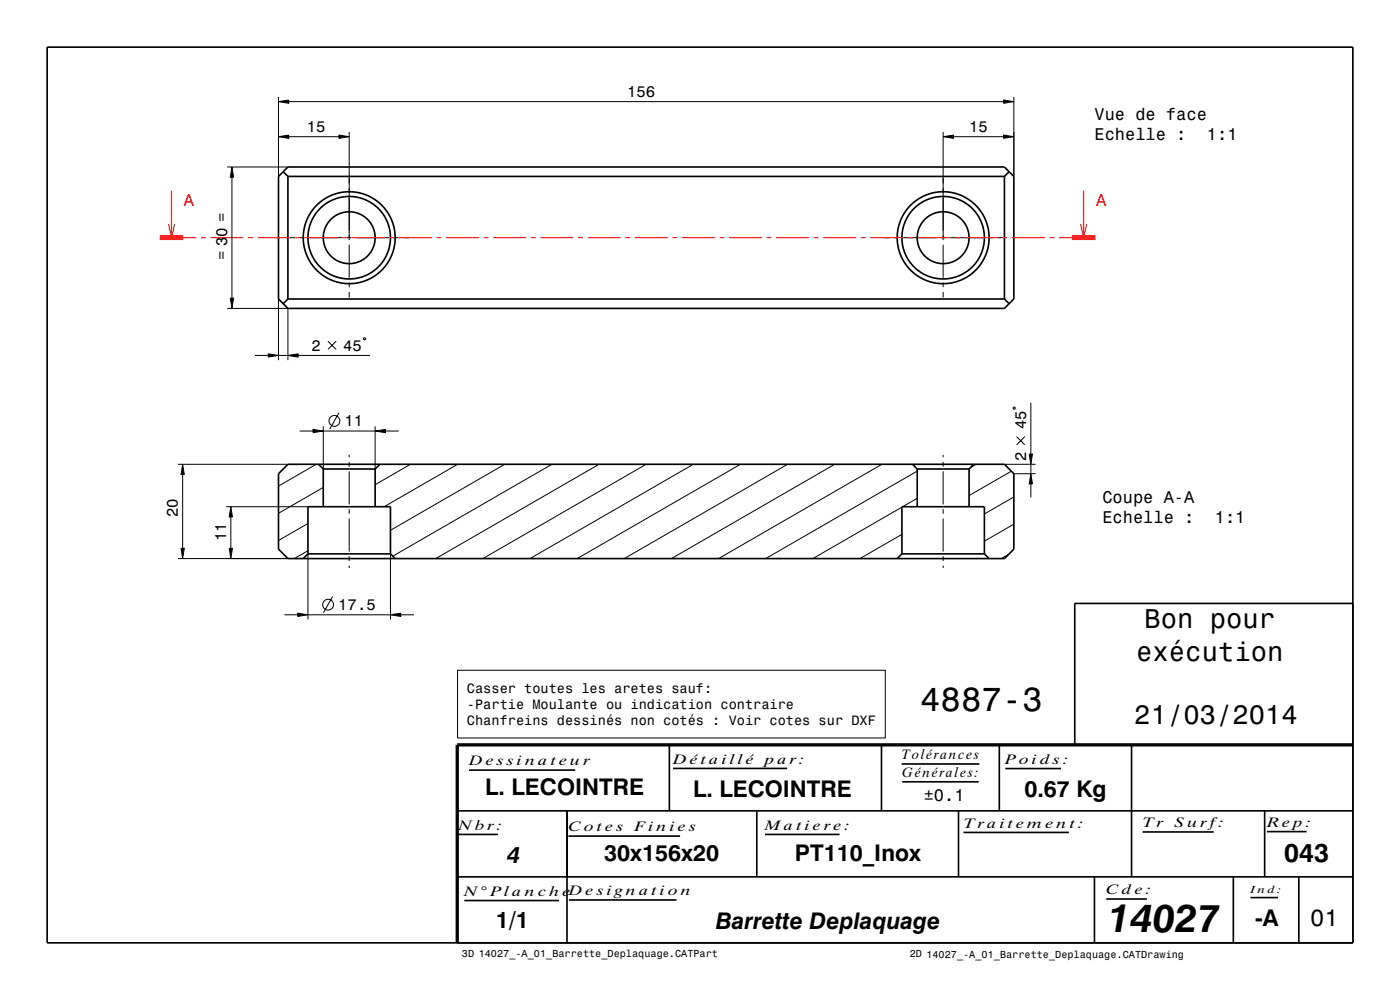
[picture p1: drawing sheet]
<svg xmlns="http://www.w3.org/2000/svg" width="297mm" height="210mm" viewBox="0 0 297 210" stroke-linecap="round" stroke-linejoin="round" font-family="sans-serif">
<g fill="none" stroke="#000" stroke-width=".21">
<path d="M48.2 35.4h12.9M49.2 35.4l.3 2.2h-.6zM49.2 37.6v25.6M59.1 21.6l2.2-.4v.7zM59.1 29l2.2-.3v.6zM59.1 20.6v16.8M61.3 21.6h151.6M61.3 29h10.6M71.9 28.7l2.2 .3-2.2 .3zM74.1 28v22.9M200.1 29l2.2-.3v.6zM200.1 28v22.9"/>
<path d="M202.3 29h10.6M212.9 21.2l2.2 .4-2.2 .3zM212.9 28.7l2.2 .3-2.2 .3zM215.1 20.6v16.8M61.4 50.4h1.2M63.6 50.4h1M65.6 50.4h7M73.6 50.4h1M74.1 51.9v7M74.1 59.9v1M75.6 50.4h7M83.6 50.4h1"/>
<path d="M85.6 50.4h1.2M187.4 50.4h1.2M189.6 50.4h1M191.6 50.4h7M199.6 50.4h1M200.1 51.9v7M200.1 59.9v1M201.6 50.4h7M209.6 50.4h1M211.6 50.4h1.2M48.2 65.4h12.9v11M48.9 63.2h.6l-.3 2.2z"/>
<path d="M54.1 75.4h2.8M56.9 75.1l2.2 .3-2.2 .3zM59.1 63.4v13M59.1 75.4h2M61.1 75.4l2.2-.3v.6zM63.3 75.4h15.2M69.6 72.4l1.7 1.7M71.3 72.4l-1.7 1.7M74.1 61.9v1.2M77.1 71.8l.3-.2 .2 .3-.3 .2zM200.1 61.9v1.2M37.8 98.5h23.3"/>
<path d="M38.7 98.5l.4 2.2h-.7zM63.6 91.4h2.8M66.4 91.1l2.2 .3-2.2 .4zM67.1 98.5l-8 4.6M68.6 90.4v9.1M68.6 91.4h11M71.9 87.6l-2 3.4M74.1 96.5v.5M74.1 98v1M74.1 100v7M79.6 91.4l2.2-.3v.7zM79.6 90.4v9.1"/>
<path d="M81.8 91.4h2.8M87.1 98.5l-7.5 4.3M97.1 98.5l-15.6 9M107.1 98.5l-24.3 14M117.1 98.5l-33.8 19.5M127.1 98.5l-34.7 20M137.1 98.5l-34.7 20M147.1 98.5l-34.7 20M157.1 98.5l-34.7 20M167.1 98.5l-34.7 20M177.1 98.5l-34.7 20M187.1 98.5l-34.7 20"/>
<path d="M194.6 99.9l-32.2 18.6M200.1 96.5v.5M200.1 98v1M200.1 100v7M207.1 98.5l-1.2 .7M213.1 98.5h6.6M214.5 100l-8.9 5.1M214.9 86.5l.3-.2 .2 .4-.3 .1zM215.7 92.6l1.7 1.8M217.4 92.6l-1.7 1.8M218.3 96.3h.7l-.3 2.2zM218.7 85.4v10.9"/>
<path d="M218.7 98.5v2M37.8 118.5h23.3M38.4 116.3h.7l-.4 2.2zM38.7 100.7v15.6M48 107.5h17.3M48.6 116.3h.7l-.3 2.2zM49 107.5l.3 2.2h-.7zM49 109.7v6.6M65.3 116.8l-2.9 1.7M65.3 111l-6.2 3.7M65.3 117.5v13.9M68.6 103.4l-9.5 5.5"/>
<path d="M74.1 108v1M74.1 110v7M74.1 118v1M74.1 120v.5M82.8 117.5v13.9M191.3 113.4l-8.9 5.1M191.3 107.6l-18.9 10.9M194.6 105.7l-3.1 1.8M200.1 108v1M200.1 110v7M200.1 118v1M200.1 120v.5"/>
<path d="M214 117.6l-1.6 .9M215.1 111.2l-6.3 3.6M215.1 105.4l-6.3 3.6M215.1 100.5h4.6M218.7 100.5l.3 2.2h-.7zM218.7 102.7v2.8M60.3 130.4h2.9M63.2 130.1l2.1 .3-2.1 .4zM65.3 130.4h17.5M70.6 126.5l-2 3.5M82.8 130.4l2.2-.3v.7zM85 130.4h2.8"/>
<path d="M97.1 142.2h90.7v14.3h-90.7z"/>
<circle cx="70.9" cy="89.3" r="1.15"/>
<circle cx="69.6" cy="128.3" r="1.15"/>
</g>
<g fill="none" stroke="#000" stroke-width=".35">
<path d="M10 10h277v190h-277zM59.1 37.4l2-2h152l2 2v26l-2 2h-152l-2-2zM60.1 36.4l1 1M61.1 37.4h152M61.1 37.4v26M213.1 37.4v26M214.1 36.4l-1 1M61.1 63.4h152M61.1 63.4l-1 1M213.1 63.4l1 1M61.1 98.5h152l2 2v16l-2 2h-152l-2-2v-16zM67.6 98.5l1 1"/>
<path d="M68.6 99.5v8M68.6 99.5h11M79.6 99.5v8M80.6 98.5l-1 1M193.6 98.5l1 1M194.6 99.5h11M194.6 99.5v8M205.6 99.5v8M206.6 98.5l-1 1M65.3 117.5v-10h17.5v10M65.3 117.5l-1 1M65.3 117.5h17.5"/>
<path d="M82.8 117.5l1 1M191.3 117.5v-10h17.5v10M191.3 117.5h17.5M191.3 117.5l-1 1M208.8 117.5l1 1M287 128h-59v30M142 158v13.9M187 158v13.9M212 157.9v14M240.1 158v28M97 172h190M97.3 177h8.3"/>
<path d="M99.5 163.4h22.5M120.3 172v28M120.6 177.4h23.7M142.8 163h24.2M160.5 172.1v13.9M162.3 177h15.8M191.3 162.1h16.5M191.4 165.8h16.2M203.3 172.1v13.9M204.4 176.6h22.4M213.3 163h11.8M242.4 176.5h15.1"/>
<path d="M268.3 172v14M268.8 176.4h8.4M97 186h190M98.5 191h20.1M120.7 190.9h22.8M232.2 186v14M234.7 190.7h8.6M261.6 186v14M265.3 190.4h5.8M275.5 186v14"/>
<circle cx="74.1" cy="50.4" r="9.8"/>
<circle cx="74.1" cy="50.4" r="8.7"/>
<circle cx="74.1" cy="50.4" r="5.5"/>
<circle cx="200.1" cy="50.4" r="9.7"/>
<circle cx="200.1" cy="50.4" r="8.7"/>
<circle cx="200.1" cy="50.4" r="5.5"/>
</g>
<path d="M287 158h-190v42" fill="none" stroke="#000" stroke-width=".7" stroke-linecap="butt"/>
<path d="M33.9 50.4h5M227.4 50.4h5" fill="none" stroke="#f00" stroke-width="1" stroke-linecap="butt"/>
<g fill="none" stroke="#f00" stroke-width=".21">
<path d="M35.8 47.5l.6 2.9 .7-2.9M36.4 40.4v10M38.9 50.4h2.7M42.6 50.4h1M44.6 50.4h7M52.6 50.4h1M54.6 50.4h7M62.6 50.4h1M64.6 50.4h7M72.6 50.4h1M74.6 50.4h7M82.6 50.4h1"/>
<path d="M84.6 50.4h7M92.6 50.4h1M94.6 50.4h7M102.6 50.4h1M104.6 50.4h7M112.6 50.4h1M114.6 50.4h7M122.6 50.4h1M124.6 50.4h7M132.6 50.4h1M134.6 50.4h7M142.6 50.4h1"/>
<path d="M144.6 50.4h7M152.6 50.4h1M154.6 50.4h7M162.6 50.4h1M164.6 50.4h7M172.6 50.4h1M174.6 50.4h7M182.6 50.4h1M184.6 50.4h7M192.6 50.4h1M194.6 50.4h7M202.6 50.4h1"/>
<path d="M204.6 50.4h7M212.6 50.4h1M214.6 50.4h7M222.6 50.4h1M224.6 50.4h2.8M229.2 47.5l.7 2.9 .6-2.9M229.9 40.4v10"/>
</g>
<g fill="#000">
<path d="M49.2 35.4l.3 2.2h-.6z" fill-rule="evenodd"/>
<path d="M59.1 21.6l2.2-.4v.7z" fill-rule="evenodd"/>
<path d="M59.1 29l2.2-.3v.6z" fill-rule="evenodd"/>
<path d="M71.9 28.7l2.2 .3-2.2 .3z" fill-rule="evenodd"/>
<path d="M200.1 29l2.2-.3v.6z" fill-rule="evenodd"/>
<path d="M212.9 21.2l2.2 .4-2.2 .3z" fill-rule="evenodd"/>
<path d="M212.9 28.7l2.2 .3-2.2 .3z" fill-rule="evenodd"/>
<path d="M48.9 63.2h.6l-.3 2.2z" fill-rule="evenodd"/>
<path d="M56.9 75.1l2.2 .3-2.2 .3z" fill-rule="evenodd"/>
<path d="M61.1 75.4l2.2-.3v.6z" fill-rule="evenodd"/>
<path d="M66.4 91.1l2.2 .3-2.2 .4z" fill-rule="evenodd"/>
<path d="M79.6 91.4l2.2-.3v.7z" fill-rule="evenodd"/>
<path d="M218.3 96.3h.7l-.3 2.2z" fill-rule="evenodd"/>
<path d="M38.4 116.3h.7l-.4 2.2z" fill-rule="evenodd"/>
<path d="M38.7 98.5l.4 2.2h-.7z" fill-rule="evenodd"/>
<path d="M48.6 116.3h.7l-.3 2.2z" fill-rule="evenodd"/>
<path d="M49 107.5l.3 2.2h-.7z" fill-rule="evenodd"/>
<path d="M218.7 100.5l.3 2.2h-.7z" fill-rule="evenodd"/>
<path d="M63.2 130.1l2.1 .3-2.1 .4z" fill-rule="evenodd"/>
<path d="M82.8 130.4l2.2-.3v.7z" fill-rule="evenodd"/>
</g>
<text font-size="8.3" x="235.1" y="197.7">14027</text>
<text font-size="7.2" x="195.2" y="150.8">4887-3</text>
<g font-size="5.8">
<text x="242.8" y="133.2">Bon pour</text>
<text x="241" y="140.1">exécution</text>
<text x="240.6" y="153.6">21/03/2014</text>
</g>
<text font-size="5.6" x="272.5" y="182.9">043</text>
<text font-size="5" x="277.9" y="196.3">01</text>
<g font-size="4.9">
<text x="103" y="168.6">L. LECOINTRE</text>
<text x="147" y="169">L. LECOINTRE</text>
<text x="217.3" y="169">0.67 Kg</text>
<text x="107.6" y="183">4</text>
<text x="128.2" y="182.7">30x156x20</text>
<text x="168.6" y="182.7">PT110_Inox</text>
<text x="105.2" y="196.9">1/1</text>
<text x="151.8" y="197">Barrette Deplaquage</text>
<text x="266.3" y="196.4">-A</text>
</g>
<g font-size="3.6">
<text x="232.2" y="25.4">Vue de face</text>
<text x="232.2" y="29.7">Echelle :</text>
<text x="256.1" y="29.7">1:1</text>
<text x="233.9" y="106.6">Coupe A-A</text>
<text x="233.9" y="111">Echelle :</text>
<text x="257.7" y="111">1:1</text>
<text x="196" y="170">±0.1</text>
</g>
<g font-size="3.6" fill="#f00">
<text x="39" y="43.8">A</text>
<text x="232.5" y="43.8">A</text>
</g>
<g font-size="3.3">
<text x="133" y="20.6">156</text>
<text x="65.1" y="28">15</text>
<text x="205.6" y="28">15</text>
<text x="48.2" y="55.2" transform="rotate(-90 48.2 55.2)">= 30 =</text>
<text x="66.1" y="74.4">2</text>
<text x="72.8" y="74.4">45</text>
<text x="73.1" y="90.4">11</text>
<text x="217.7" y="91.1" transform="rotate(-90 217.7 91.1)">45</text>
<text x="217.7" y="97.8" transform="rotate(-90 217.7 97.8)">2</text>
<text x="37.8" y="109.7" transform="rotate(-90 37.8 109.7)">20</text>
<text x="48" y="114.8" transform="rotate(-90 48 114.8)">11</text>
<text x="71.8" y="129.4">17.5</text>
</g>
<g font-size="2.9">
<text x="99.1" y="147">Casser toutes les aretes sauf:</text>
<text x="99.1" y="150.4">-Partie Moulante ou indication contraire</text>
<text x="99.1" y="153.9">Chanfreins dessinés non cotés : Voir cotes sur DXF</text>
<text x="191.3" y="161.1">Tolérances</text>
<text x="99.5" y="162.4">D e s s i n a t e u r</text>
<text x="142.8" y="162">D é t a i l l é</text>
<text x="162.3" y="162">pa r :</text>
<text x="191.4" y="164.8">Générales:</text>
<text x="213.3" y="162">Po i d s :</text>
<text x="97.3" y="176">Nb r :</text>
<text x="120.6" y="176.4">C o t e s</text>
<text x="134.6" y="176.4">Fi n i e s</text>
<text x="162.3" y="176">Ma t i e r e :</text>
<text x="204.4" y="175.6">Tr a i t e m e n t :</text>
<text x="242.4" y="175.5">Tr</text>
<text x="249.2" y="175.5">S u r f:</text>
<text x="268.8" y="175.4">R e p:</text>
<text x="98.5" y="190">N° Pl a n c h e</text>
<text x="120.7" y="189.9">D e s i gn a t i o n</text>
<text x="234.7" y="189.7">C d e :</text>
</g>
<g font-size="2.2">
<text x="265.3" y="189.4">In d :</text>
<text x="98" y="203.1">3D 14027_-A_01_Barrette_Deplaquage.CATPart</text>
<text x="193" y="203.1">2D 14027_-A_01_Barrette_Deplaquage.CATDrawing</text>
</g>
</svg>
